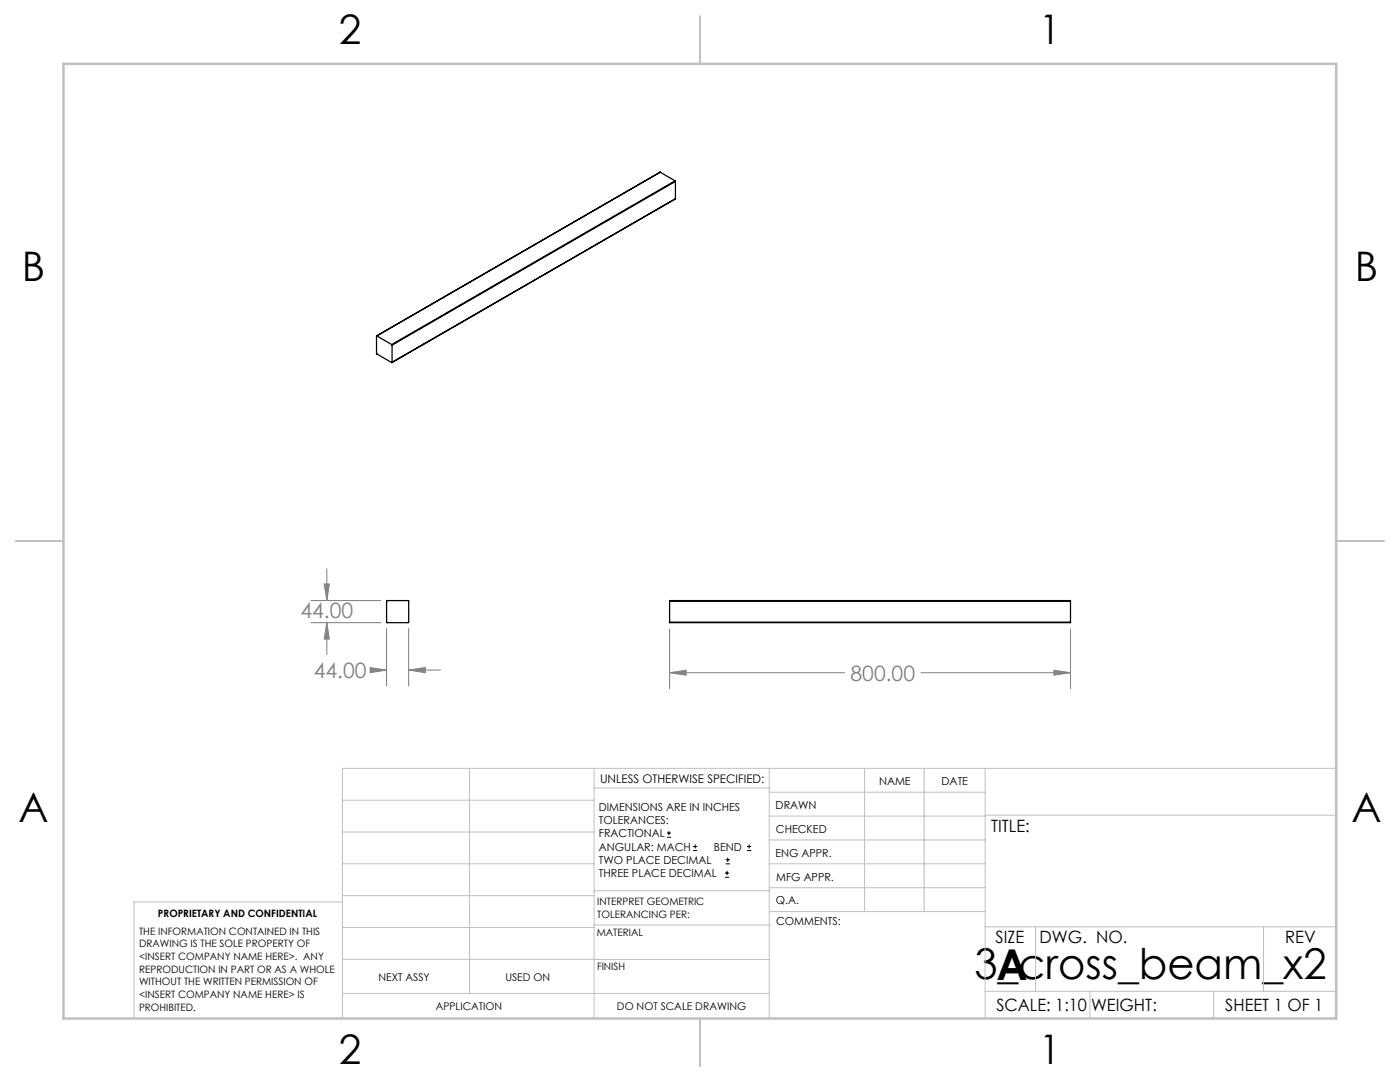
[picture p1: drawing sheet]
<svg xmlns="http://www.w3.org/2000/svg" width="279mm" height="216mm" viewBox="0 0 279 216" stroke-linecap="round" stroke-linejoin="round" font-family="sans-serif">
<g fill="none" stroke="#000" stroke-width=".25">
<path d="M131.8 34.4l-56.7 32.6M131.8 34.4l-56.6 32.6M131.8 34.4l2.9 1.7M134.7 36.1l.1 .1M134.7 36.1l-56.5 32.7M134.8 39.7h.1M134.8 39.7l-56.6 32.7M134.8 36.2l-56.6 32.7M134.8 36.2v3.5M134.8 39.7l-56.6 32.6M75.2 67l-.1 3.6 3.1 1.7M75.2 67l3 1.8"/>
<path d="M78.2 68.8v.1M78.2 68.9v3.4M77.2 119.9l4.3-.1 .1 4.4h-4.4zM133.6 119.9v-.1h80v.1M133.6 119.9h80M133.6 119.9v4.2M213.6 119.9v4.2M133.6 124.1v.1h80v-.1M133.6 124.1h80"/>
</g>
<g fill="none" stroke="#000" stroke-width=".2">
<path d="M133.1 167.1h.8M133.1 166.2h.8M133.5 165.8v.9M138.3 169.7h.8M138.3 168.9h.8M138.7 168.5v.8M144.7 175h.8M144.7 174.2h.8M144.8 172.4h.9M144.8 171.6h.9M145.1 173.8v.8M145.2 171.1v.9"/>
<path d="M149.1 169.7h.8M149.1 168.9h.8M149.5 168.5v.8"/>
</g>
<g fill="none" stroke="#808080" stroke-width=".2">
<path d="M62.1 119.8h13.9M64.7 116.5h1l-.5 3.3zM65.2 113.5v6.3M62.1 124.2h13.9M65.2 124.2l.5 3.3h-1zM65.2 124.2v6.4M73.9 133.2l3.3 .5-3.3 .5zM74.3 133.7h2.9M77.2 125.4v11.5M81.6 133.7l3.3-.5v1zM81.6 125.4v11.5M81.6 133.7h6.3"/>
<path d="M133.6 134.2l3.3-.5v1zM133.6 125.5v11.9M133.6 134.2h35M183.8 134.2h29.8M210.3 133.7l3.3 .5-3.3 .5zM213.6 125.5v11.9"/>
</g>
<g fill="none" stroke="#c0c0c0" stroke-width=".2">
<path d="M68.3 159.7h50.3M93.7 153.3v44.9M118.6 153.3v49.9M118.6 157.2h34.9M153.5 153.3v49.9M153.5 158.1h43.1M172.5 153.3v28.6M184.4 153.3v28.6M196.6 153.3v49.9M266.7 153.3h-198.4v49.9M68.3 178.7h50.3M68.3 172.4h50.3"/>
<path d="M68.3 166h50.3M68.3 180h-41.6v23.2M118.6 177.7h35M153.5 167.6h43.1M153.5 162.8h43.1M153.5 172.4h43.1M153.5 177.1h43.1M196.6 162.7h70.1M68.3 198.2h85.2M68.3 191.4l85.2 .1M68.3 185.1h50.3M118.6 184.6h35"/>
<path d="M153.6 181.9h43M196.6 197.8h70.1M196.6 184.9h70.1M206.7 184.9v12.9M217.5 197.8v5.4M242.2 197.8v5.4M252.2 184.9v12.9"/>
</g>
<path d="M139.7 3.2v9.5M3.1 107.9h9.6M266.7 107.9h9.5M139.7 203.2v9.6" fill="none" stroke="#c0c0c0" stroke-width=".25"/>
<path d="M12.7 12.7h254v190.5h-254z" fill="none" stroke="#c0c0c0" stroke-width=".5"/>
<path d="M210.3 133.7l3.3 .5-3.3 .5zM133.6 134.2l3.3-.5v1zM81.6 133.7l3.3-.5v1zM73.9 133.2l3.3 .5-3.3 .5zM65.2 124.2l.5 3.3h-1zM64.7 116.5h1l-.5 3.3z" fill="#808080"/>
<g font-size="8.5">
<text x="194.5" y="195.4">3_cross_beam_x2</text>
<text x="198.9" y="195.5">A</text>
</g>
<g font-size="8.1">
<text x="67.6" y="8.9">2</text>
<text x="207.3" y="8.9">1</text>
<text x="4.4" y="56.1">B</text>
<text x="270.4" y="56.1">B</text>
<text x="3.7" y="164.1">A</text>
<text x="269.7" y="164.1">A</text>
<text x="67.6" y="212.4">2</text>
<text x="207.3" y="212.4">1</text>
</g>
<g font-size="4.2" fill="#808080">
<text x="60" y="123.3">44.00</text>
<text x="62.6" y="135.3">44.00</text>
<text x="169.7" y="135.8">800.00</text>
</g>
<g font-size="3.4">
<text x="197.8" y="166">TITLE:</text>
<text x="198.7" y="188.1">SIZE</text>
<text x="207.5" y="188.1">DWG. NO.</text>
<text x="256.5" y="188.2">REV</text>
<text x="198.8" y="201.7">SCALE: 1:10</text>
<text x="217.7" y="201.8">WEIGHT:</text>
<text x="244.5" y="201.7">SHEET 1 OF 1</text>
</g>
<text font-size="2.4" x="119.8" y="156.2">UNLESS OTHERWISE SPECIFIED:</text>
<g font-size="2.2">
<text x="119.5" y="161.8">DIMENSIONS ARE IN INCHES</text>
<text x="154.8" y="161.4">DRAWN</text>
<text x="175.4" y="156.6">NAME</text>
<text x="187.9" y="156.7">DATE</text>
<text x="119.5" y="164.4">TOLERANCES:</text>
<text x="119.5" y="167.1">FRACTIONAL</text>
<text x="154.9" y="166.3">CHECKED</text>
<text x="119.5" y="169.7">ANGULAR: MACH</text>
<text x="119.5" y="172.4">TWO PLACE DECIMAL</text>
<text x="142.5" y="169.7">BEND</text>
<text x="154.8" y="170.9">ENG APPR.</text>
<text x="119.5" y="175">THREE PLACE DECIMAL</text>
<text x="154.9" y="175.7">MFG APPR.</text>
<text x="154.9" y="180.4">Q.A.</text>
<text x="154.9" y="184.6">COMMENTS:</text>
</g>
<g font-size="2.1">
<text x="75.5" y="195.7">NEXT ASSY</text>
<text x="100.9" y="195.7">USED ON</text>
<text x="86.9" y="201.5">APPLICATION</text>
<text x="123.1" y="201.6">DO NOT SCALE DRAWING</text>
</g>
<g font-size="2">
<text x="31.5" y="182.9">PROPRIETARY AND CONFIDENTIAL</text>
<text x="119.2" y="180.6">INTERPRET GEOMETRIC</text>
<text x="119.2" y="183.1">TOLERANCING PER:</text>
<text x="27.8" y="186.5">THE INFORMATION CONTAINED IN THIS</text>
<text x="27.8" y="189">DRAWING IS THE SOLE PROPERTY OF</text>
<text x="27.8" y="191.6">&lt;INSERT COMPANY NAME HERE&gt;. ANY</text>
<text x="119.1" y="186.7">MATERIAL</text>
<text x="27.8" y="194.1">REPRODUCTION IN PART OR AS A WHOLE</text>
<text x="27.8" y="196.6">WITHOUT THE WRITTEN PERMISSION OF</text>
<text x="119.1" y="193.5">FINISH</text>
<text x="27.8" y="199.1">&lt;INSERT COMPANY NAME HERE&gt; IS</text>
<text x="27.8" y="201.7">PROHIBITED.</text>
</g>
</svg>
